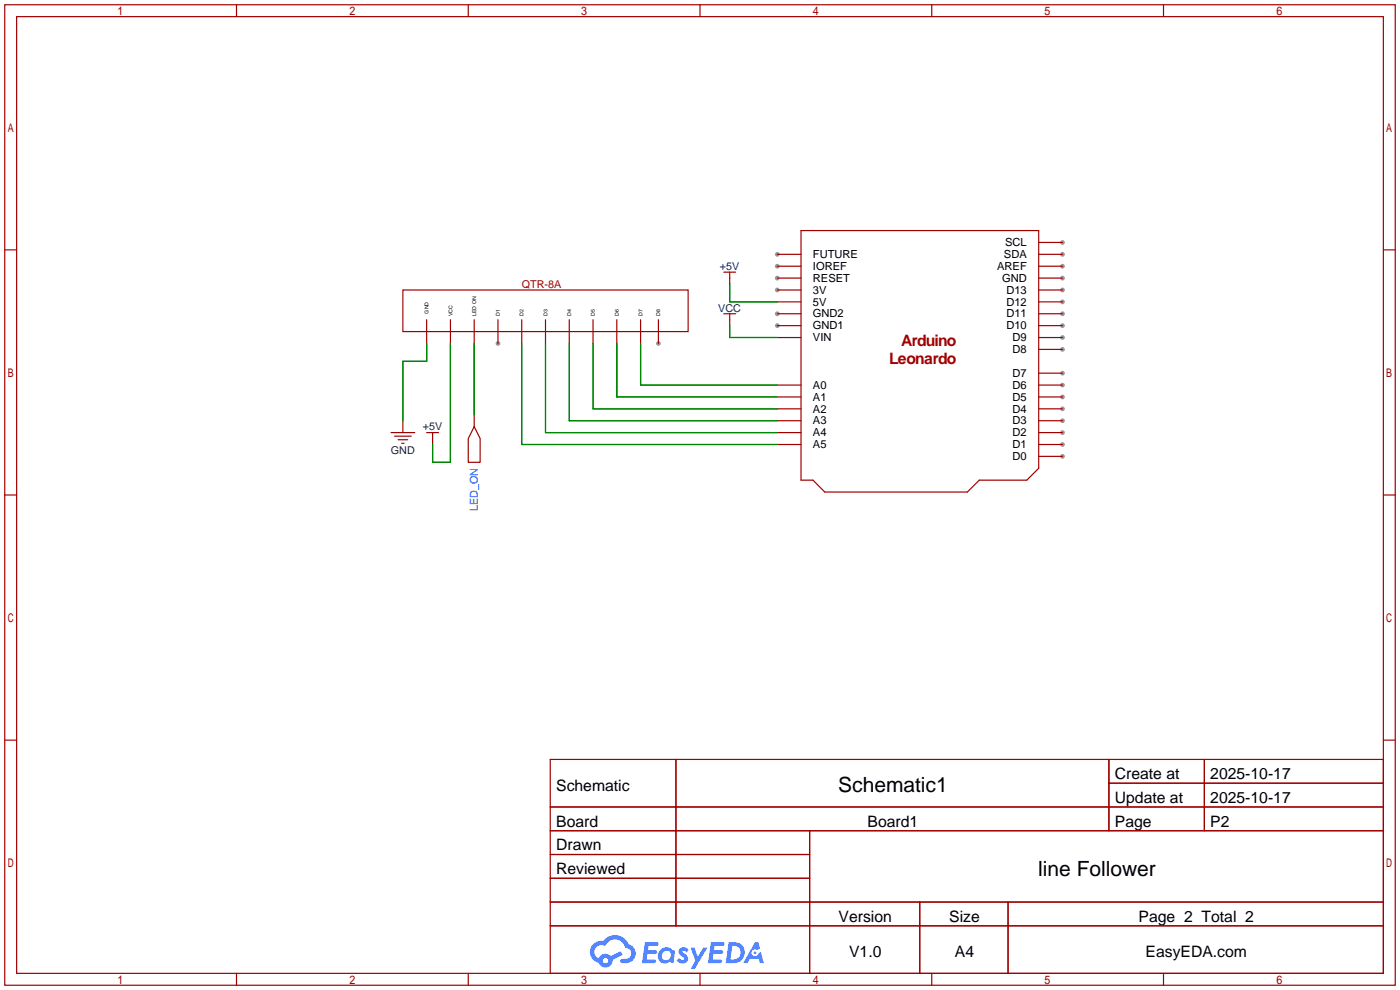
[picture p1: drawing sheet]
<svg xmlns="http://www.w3.org/2000/svg" width="299mm" height="212mm" viewBox="0 0 299 212" stroke-linecap="round" stroke-linejoin="round" font-family="sans-serif">
<g fill="#999">
<circle cx="227.1" cy="97.5" r=".51"/>
<circle cx="227.1" cy="95" r=".51"/>
<circle cx="227.1" cy="92.5" r=".51"/>
<circle cx="227.1" cy="89.9" r=".51"/>
<circle cx="227.1" cy="87.4" r=".51"/>
<circle cx="227.1" cy="84.8" r=".51"/>
<circle cx="227.1" cy="82.3" r=".51"/>
<circle cx="227.1" cy="79.8" r=".51"/>
<circle cx="227.1" cy="74.7" r=".51"/>
<circle cx="227.1" cy="72.1" r=".51"/>
<circle cx="227.1" cy="69.6" r=".51"/>
<circle cx="227.1" cy="67.1" r=".51"/>
<circle cx="227.1" cy="64.5" r=".51"/>
<circle cx="227.1" cy="62" r=".51"/>
<circle cx="227.1" cy="59.4" r=".51"/>
<circle cx="227.1" cy="56.9" r=".51"/>
<circle cx="166.1" cy="69.6" r=".51"/>
<circle cx="166.1" cy="67.1" r=".51"/>
<circle cx="166.1" cy="62" r=".51"/>
<circle cx="166.1" cy="59.4" r=".51"/>
<circle cx="227.1" cy="51.8" r=".51"/>
<circle cx="227.1" cy="54.4" r=".51"/>
<circle cx="166.1" cy="56.9" r=".51"/>
<circle cx="166.1" cy="54.4" r=".51"/>
<circle cx="106.4" cy="73.4" r=".51"/>
<circle cx="140.7" cy="73.4" r=".51"/>
</g>
<g fill="none" stroke="#a10000" stroke-width=".25">
<path d="M1 1h297.2v209.6h-297.2zM3.6 3.6h292.1v204.4h-292.1zM50.5 1v2.6M100.1 1v2.6M149.6 1v2.6M199.1 1v2.6M248.7 1v2.6M1 53.4h2.6M295.7 53.4h2.5M1 105.8h2.6M295.7 105.8h2.5M1 158.2h2.6"/>
<path d="M295.7 158.2h2.5M117.6 162.3h178.1v45.7h-178.1zM117.6 172.5h178.1M117.6 177.5h178.1M144.5 162.3v35.6M173 177.5v30.5M237 162.3v15.2M237 167.4h58.7M257.4 162.3v15.2M117.6 182.6h55.4M117.6 192.8h178.1M117.6 187.7h55.4"/>
<path d="M117.6 197.9h178.1M196.6 192.8v15.2M215.4 192.8v15.2M50.5 208v2.6M100.1 208v2.6M149.6 208v2.6M199.1 208v2.6M248.7 208v2.6"/>
</g>
<g fill="#5487ff">
<path d="M145.3 202.7a1.3 1.3 0 0 1 1.9 .3l-.4 .6a.54 .54 0 0 0-.9-.2l.1 .2a1.34 1.34 0 0 1 .9 1.8 1.47 1.47 0 0 1-2.3-.1l.5-.6 .8 .5a.31 .31 0 0 0 .4-.3 .31 .31 0 0 0-.3-.4 1.12 1.12 0 0 1-.7-1.8z"/>
<path d="M147.6 202.5h.9l.6 2 1.2-2h.9l-2.7 4.6h-.9l1-1.7z"/>
<path d="M137.8 201.4h1.7a1.31 1.31 0 0 1 1.2 .2 .4 .4 0 0 1-.3 .5l-1.8 .1-.1 .9h1.6a.4 .4 0 0 1 .4 .4 .4 .4 0 0 1-.5 .4h-1.6l-.2 1.2h1.4a.46 .46 0 0 1 .5 0 .46 .46 0 0 1 .1 .5l-.4 .2h-2.6z"/>
<path d="M151.9 201.4h1.7a1.32 1.32 0 0 1 1.2 .2 .39 .39 0 0 1-.3 .5l-1.8 .1-.1 .9h1.6a.4 .4 0 0 1 .4 .4 .4 .4 0 0 1-.4 .4h-1.7l-.2 1.2h1.4a.46 .46 0 0 1 .5 0 .46 .46 0 0 1 .1 .5l-.4 .2h-2.6z"/>
<path d="M161.3 201.4h.8l.3 1.3-.6 .4a.75 .75 0 0 0-1.1 .3 .75 .75 0 0 0 .5 1 .75 .75 0 0 0 .9-.7l.5-.2 .6 2.3h-.8l-.3-.9h-1.8l-.5 .9h-1z"/>
<path d="M155.7 201.4l-.6 4.4h1.5a2.27 2.27 0 0 0 2.6-2.2 2.27 2.27 0 0 0-2.7-2.2zM156.5 202.1a1.5 1.5 0 0 1 1.8 1.6 1.5 1.5 0 0 1-1.9 1.4h-.3z"/>
<path d="M141.2 203a1.6 1.6 0 0 0-.3 2.3 1.6 1.6 0 0 0 2.3 .2l.7 .3 .3-2.4-.1-.3-.5-.1a1.58 1.58 0 0 0-2.4 0zM141.8 203.5a.98 .98 0 0 1 1.6 .4 .98 .98 0 0 1-1.1 1.3 .94 .94 0 0 1-.9-.7 .94 .94 0 0 1 .4-1z"/>
<path d="M126.8 201.8a2.37 2.37 0 0 0 1.1 4 1.54 1.54 0 0 0 1.8 1 1.54 1.54 0 0 0 1.2-1.6l2.2-1.1-.5-.8-2 1a1.57 1.57 0 0 0-2.7 .5 1.5 1.5 0 0 1-.7-2.1 1.5 1.5 0 0 1 2.2-.5 2.23 2.23 0 0 1 2.3-1.4 2.23 2.23 0 0 1 2 1.8 1.16 1.16 0 0 1 1.2 1.1 1.16 1.16 0 0 1-1.1 1.2h-.7a.47 .47 0 0 0-.5 .4 .47 .47 0 0 0 .4 .5 2.17 2.17 0 0 0 2.5-.9 2.17 2.17 0 0 0-.3-2.7l-.8-.4a3.2 3.2 0 0 0-5.5-.7l-1.1 .1zM128.8 205.3a.6 .6 0 0 1 1.2 0 .6 .6 0 0 1-1.2 0z"/>
<circle cx="161.4" cy="203.6" r=".28"/>
</g>
<g fill="none" stroke="#a10000" stroke-width=".25">
<path d="M154.7 58.2h2.5M156 58.2v2.5M166.1 59.4h5.1M166.1 56.9h5.1M166.1 54.4h5.1M171.2 49.3h50.8v50.8l-2.5 2.5h-10.2l-2.5 2.6h-30.5l-2.6-2.6h-2.5zM222 59.4h5.1M222 56.9h5.1M222 51.8h5.1M222 54.4h5.1M86.1 62h61v8.9h-61zM91.2 68.3v5.1"/>
<path d="M96.3 68.3v5.1M101.3 68.3v5.1M106.4 68.3v5.1M111.5 68.3v5.1M116.6 68.3v5.1M121.7 68.3v5.1M126.7 68.3v5.1M131.8 68.3v5.1M136.9 68.3v5.1M140.7 68.3v5.1M154.7 67.1h2.5M156 67.1v2.5"/>
<path d="M166.1 72.1h5.1M166.1 69.6h5.1M166.1 67.1h5.1M166.1 64.5h5.1M166.1 62h5.1M222 79.8h5.1M222 74.7h5.1M222 72.1h5.1M222 69.6h5.1M222 67.1h5.1M222 64.5h5.1M222 62h5.1"/>
<path d="M83.6 92.5h5M84.3 93.2h3.6M85.1 94h2M85.9 94.7h.5M86.1 89.9v2.6M91.2 92.5h2.5M92.5 92.5v2.5M101.3 91.2l1.3 2.5v5.1h-2.5v-5.1zM101.3 88.6v2.6M166.1 95h5.1M166.1 92.5h5.1M166.1 89.9h5.1"/>
<path d="M166.1 87.4h5.1M166.1 84.8h5.1M166.1 82.3h5.1M222 97.5h5.1M222 95h5.1M222 92.5h5.1M222 89.9h5.1M222 87.4h5.1M222 84.8h5.1M222 82.3h5.1"/>
</g>
<path d="M91.2 73.4v3.8h-5.1v12.7M96.3 73.4v25.4h-3.8v-3.8M101.3 73.4v15.2M111.5 73.4v21.6h54.6M116.6 73.4v19.1h49.5M121.7 73.4v16.5h44.4M126.7 73.4v14h39.4M131.8 73.4v11.4h34.3M136.9 73.4v8.9h29.2M156 60.7v3.8h10.1M156 69.6v2.5h10.1" fill="none" stroke="#008700" stroke-width=".25"/>
<g font-size="4.5">
<text x="179.2" y="169.4">Schematic1</text>
<text x="221.9" y="187.1">line Follower</text>
</g>
<g font-size="3.4" fill="#a00000">
<text x="190" y="77.8">Leonardo</text>
<text x="192.6" y="74">Arduino</text>
</g>
<g font-size="3.4">
<text x="238.3" y="166.5">Create at</text>
<text x="258.7" y="166.5">2025-10-17</text>
<text x="118.9" y="169">Schematic</text>
<text x="238.3" y="171.6">Update at</text>
<text x="258.7" y="171.6">2025-10-17</text>
<text x="118.9" y="176.6">Board</text>
<text x="185.4" y="176.6">Board1</text>
<text x="238.3" y="176.6">Page</text>
<text x="258.7" y="176.6">P2</text>
<text x="118.9" y="181.7">Drawn</text>
<text x="118.9" y="186.8">Reviewed</text>
<text x="179.2" y="197">Version</text>
<text x="202.9" y="197">Size</text>
<text x="243.3" y="197">Page 2 Total 2</text>
<text x="181.5" y="204.6">V1.0</text>
<text x="204.1" y="204.6">A4</text>
<text x="244.8" y="204.6">EasyEDA.com</text>
</g>
<g font-size="2.4">
<text x="214.8" y="52.6">SCL</text>
<text x="173.7" y="57.7">IOREF</text>
<text x="173.7" y="55.1">FUTURE</text>
<text x="213.1" y="57.7">AREF</text>
<text x="214.6" y="55.1">SDA</text>
<text x="173.7" y="65.3">5V</text>
<text x="173.7" y="62.8">3V</text>
<text x="173.7" y="60.2">RESET</text>
<text x="214.2" y="60.2">GND</text>
<text x="215.1" y="65.3">D12</text>
<text x="215.1" y="62.8">D13</text>
<text x="173.7" y="70.4">GND1</text>
<text x="173.7" y="67.8">GND2</text>
<text x="215.1" y="70.4">D10</text>
<text x="215.1" y="67.8">D11</text>
<text x="173.7" y="72.9">VIN</text>
<text x="216.4" y="75.5">D8</text>
<text x="216.4" y="72.9">D9</text>
<text x="173.7" y="83.1">A0</text>
<text x="216.4" y="83.1">D6</text>
<text x="216.4" y="80.5">D7</text>
<text x="173.7" y="88.2">A2</text>
<text x="173.7" y="85.6">A1</text>
<text x="216.4" y="88.2">D4</text>
<text x="216.4" y="85.6">D5</text>
<text x="173.7" y="95.8">A5</text>
<text x="173.7" y="93.2">A4</text>
<text x="173.7" y="90.7">A3</text>
<text x="216.4" y="95.8">D1</text>
<text x="216.4" y="93.2">D2</text>
<text x="216.4" y="90.7">D3</text>
<text x="216.4" y="98.3">D0</text>
</g>
<g font-size="2.3" fill="#000080">
<text x="153.9" y="57.7">+5V</text>
<text x="153.5" y="66.6">VCC</text>
<text x="90.4" y="92">+5V</text>
<text x="83.5" y="97.1">GND</text>
</g>
<text font-size="2.3" fill="#a00000" x="111.5" y="61.5">QTR-8A</text>
<text font-size="2.3" fill="#00f" x="102.2" y="109.3" transform="rotate(-90 102.2 109.3)">LED_ON</text>
<g font-size="1.1">
<text x="91.6" y="67" transform="rotate(-90 91.6 67)">GND</text>
<text x="96.7" y="67.6" transform="rotate(-90 96.7 67.6)">VCC</text>
<text x="101.8" y="67.6" transform="rotate(-90 101.8 67.6)">LED ON</text>
<text x="106.8" y="67.6" transform="rotate(-90 106.8 67.6)">D1</text>
<text x="111.9" y="67.6" transform="rotate(-90 111.9 67.6)">D2</text>
<text x="117" y="67.6" transform="rotate(-90 117 67.6)">D3</text>
<text x="122.1" y="67.6" transform="rotate(-90 122.1 67.6)">D4</text>
<text x="127.2" y="67.6" transform="rotate(-90 127.2 67.6)">D5</text>
<text x="132.2" y="67.6" transform="rotate(-90 132.2 67.6)">D6</text>
<text x="137.3" y="67.6" transform="rotate(-90 137.3 67.6)">D7</text>
<text x="141.1" y="67.6" transform="rotate(-90 141.1 67.6)">D8</text>
</g>
</svg>
